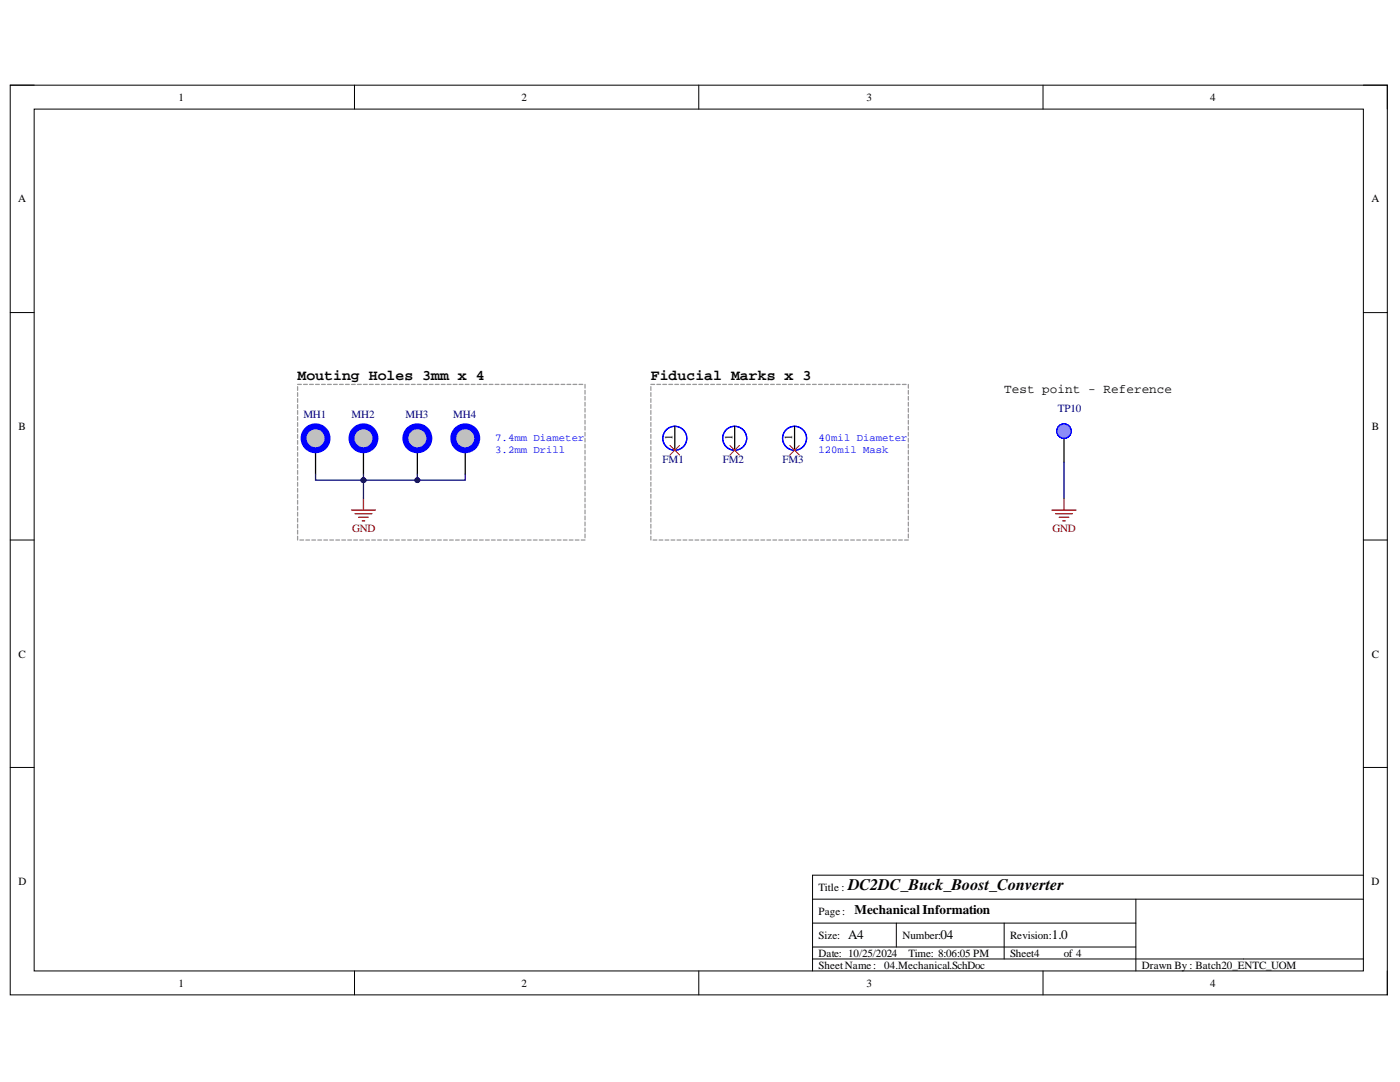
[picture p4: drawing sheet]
<svg xmlns="http://www.w3.org/2000/svg" width="279mm" height="216mm" viewBox="0 0 279 216" stroke-linecap="round" stroke-linejoin="round" font-family="sans-serif">
<path d="M2 17h274.9v181.5h-274.9z" fill="none" stroke="#000" stroke-width=".2"/>
<path d="M6.8 21.8h265.3v171.9h-265.3z" fill-rule="evenodd" fill="#fff"/>
<g fill="none" stroke="#000" stroke-width=".2">
<path d="M2 17h4.8M70.7 17v4.8M139.5 17v4.8M208.2 17v4.8M272.1 17h4.8v4.8M6.8 21.8h265.3v171.9h-265.3zM2 62.4h4.8M272.1 62.4h4.8M2 107.8h4.8M272.1 107.8h4.8M2 153.1h4.8M272.1 153.1h4.8"/>
<path d="M162.2 179.4h109.9M226.7 179.4v14.3M272.1 174.6h-109.9v19.1M70.7 193.7v4.8M139.5 193.7v4.8M162.2 184.2h64.5M162.2 191.4h109.9M162.2 189h64.5M178.9 184.2v4.8M200.4 184.2v7.2M208.2 193.7v4.8M276.9 193.7v4.8"/>
</g>
<path d="M72.5 99.4v2.4M70.1 101.8h4.8M70.9 102.5h3.3M71.6 103.2h1.9M72.3 103.9h.5" fill="none" stroke="#800000" stroke-width=".25"/>
<path d="M63 89.8v4.8" fill="none" stroke="#000" stroke-width=".25"/>
<circle cx="63" cy="87.5" r="2.39" fill="#c0c0c0"/>
<circle cx="63" cy="87.5" r="2.39" fill="none" stroke="#00f" stroke-width="1.2"/>
<path d="M72.5 89.8v4.8" fill="none" stroke="#000" stroke-width=".25"/>
<circle cx="72.5" cy="87.5" r="2.39" fill="#c0c0c0"/>
<circle cx="72.5" cy="87.5" r="2.39" fill="none" stroke="#00f" stroke-width="1.2"/>
<path d="M83.3 89.8v4.8" fill="none" stroke="#000" stroke-width=".25"/>
<circle cx="83.3" cy="87.5" r="2.39" fill="#c0c0c0"/>
<circle cx="83.3" cy="87.5" r="2.39" fill="none" stroke="#00f" stroke-width="1.2"/>
<path d="M92.8 89.8v4.8" fill="none" stroke="#000" stroke-width=".25"/>
<circle cx="92.9" cy="87.5" r="2.39" fill="#c0c0c0"/>
<circle cx="92.9" cy="87.5" r="2.39" fill="none" stroke="#00f" stroke-width="1.2"/>
<g fill="none" stroke="#00f" stroke-width=".25">
<circle cx="134.7" cy="87.5" r="2.39"/>
<circle cx="146.6" cy="87.5" r="2.39"/>
<circle cx="158.6" cy="87.5" r="2.39"/>
<circle cx="212.3" cy="86" r="1.44"/>
</g>
<path d="M134.7 85.1v4.7M146.6 85.1v4.7M158.6 85.1v4.7M212.3 87.5v4.7" fill="none" stroke="#000" stroke-width=".25"/>
<path d="M133.7 88.9l1.9 1.9M135.6 88.9l-1.9 1.9M145.7 88.9l1.9 1.9M147.6 88.9l-1.9 1.9M157.6 88.9l1.9 1.9M159.5 88.9l-1.9 1.9" fill="none" stroke="#f00" stroke-width=".2"/>
<circle cx="212.3" cy="86" r="1.43" fill="#6d9eeb"/>
<circle cx="212.3" cy="86" r="1.43" fill="none" stroke="#00f" stroke-width=".25"/>
<path d="M212.3 99.4v2.4M210 101.8h4.7M210.7 102.5h3.3M211.4 103.2h1.9M212.1 103.9h.5" fill="none" stroke="#800000" stroke-width=".25"/>
<g fill="none" stroke="#999" stroke-width=".25">
<path d="M59.4 77.2v.7M59.4 78.3v.8M59.4 79.5v.8M59.4 76.7h.7M60.6 76.7h.7M61.8 76.7h.7M63 76.7h.7M64.2 76.7h.7M65.4 76.7h.7M66.6 76.7h.7M67.8 76.7h.7M69 76.7h.7"/>
<path d="M70.1 76.7h.8M71.3 76.7h.8M72.5 76.7h.8M73.7 76.7h.8M74.9 76.7h.8M76.1 76.7h.8M77.3 76.7h.8M78.5 76.7h.8M79.7 76.7h.8M80.9 76.7h.7M82.1 76.7h.7M83.3 76.7h.7"/>
<path d="M84.5 76.7h.7M85.7 76.7h.7M86.9 76.7h.7M88.1 76.7h.7M89.3 76.7h.7M90.5 76.7h.7M91.7 76.7h.7M92.8 76.7h.8M94 76.7h.8M95.2 76.7h.8M96.4 76.7h.8M97.6 76.7h.8"/>
<path d="M98.8 76.7h.8M100 76.7h.8M101.2 76.7h.8M102.4 76.7h.8M103.6 76.7h.8M104.8 76.7h.7M106 76.7h.7M107.2 76.7h.7M108.4 76.7h.7M109.6 76.7h.7M110.8 76.7h.7M112 76.7h.7"/>
<path d="M113.2 76.7h.7M114.4 76.7h.7M115.6 76.7h.7M116.8 76.7v.7M116.8 77.9v.7M116.8 79.1v.7M129.9 76.7h.7M129.9 77.2v.7M129.9 78.3v.8M129.9 79.5v.8M131.1 76.7h.7M132.3 76.7h.7"/>
<path d="M133.5 76.7h.7M134.7 76.7h.7M135.9 76.7h.7M137.1 76.7h.7M138.3 76.7h.7M139.5 76.7h.7M140.6 76.7h.8M141.8 76.7h.8M143 76.7h.8M144.2 76.7h.8M145.4 76.7h.8M146.6 76.7h.8"/>
<path d="M147.8 76.7h.8M149 76.7h.8M150.2 76.7h.8M151.4 76.7h.7M152.6 76.7h.7M153.8 76.7h.7M155 76.7h.7M156.2 76.7h.7M157.4 76.7h.7M158.6 76.7h.7M159.8 76.7h.7M161 76.7h.7"/>
<path d="M162.2 76.7h.7M163.4 76.7h.7M164.5 76.7h.8M165.7 76.7h.8M166.9 76.7h.8M168.1 76.7h.8M169.3 76.7h.8M170.5 76.7h.8M171.7 76.7h.8M172.9 76.7h.8M174.1 76.7h.8M175.3 76.7h.7"/>
<path d="M176.5 76.7h.7M177.7 76.7h.7M178.9 76.7h.7M180.1 76.7h.7M181.3 76.7v.7M181.3 77.9v.7M181.3 79.1v.7M59.4 80.7v.8M59.4 81.9v.8M59.4 83.1v.8M59.4 84.3v.8M59.4 85.5v.8"/>
<path d="M59.4 86.7v.8M59.4 87.9v.7M59.4 89.1v.7M59.4 90.3v.7M59.4 91.5v.7M59.4 92.7v.7M59.4 93.9v.7M59.4 95.1v.7M59.4 96.3v.7M59.4 97.5v.7M59.4 98.6v.8M59.4 99.8v.8"/>
<path d="M116.8 80.3v.7M116.8 81.5v.7M116.8 82.7v.7M116.8 83.9v.7M116.8 85.1v.7M116.8 86.3v.7M116.8 87.5v.7M116.8 88.6v.8M116.8 89.8v.8M116.8 91v.8M116.8 92.2v.8M116.8 93.4v.8"/>
<path d="M116.8 94.6v.8M116.8 95.8v.8M116.8 97v.8M116.8 98.2v.7M116.8 99.4v.7M129.9 80.7v.8M129.9 81.9v.8M129.9 83.1v.8M129.9 84.3v.8M129.9 85.5v.8M129.9 86.7v.8M129.9 87.9v.7"/>
<path d="M129.9 89.1v.7M129.9 90.3v.7M129.9 91.5v.7M129.9 92.7v.7M129.9 93.9v.7M129.9 95.1v.7M129.9 96.3v.7M129.9 97.5v.7M129.9 98.6v.8M129.9 99.8v.8M181.3 80.3v.7M181.3 81.5v.7"/>
<path d="M181.3 82.7v.7M181.3 83.9v.7M181.3 85.1v.7M181.3 86.3v.7M181.3 87.5v.7M181.3 88.6v.8M181.3 89.8v.8M181.3 91v.8M181.3 92.2v.8M181.3 93.4v.8M181.3 94.6v.8M181.3 95.8v.8"/>
<path d="M181.3 97v.8M181.3 98.2v.7M181.3 99.4v.7M59.4 101v.8M59.4 102.2v.8M59.4 103.4v.8M59.4 104.6v.8M59.4 105.8v.8M59.4 107v.8M59.8 107.8h.8M61 107.8h.8M62.2 107.8h.8"/>
<path d="M63.4 107.8h.8M64.6 107.8h.8M65.8 107.8h.8M67 107.8h.8M68.2 107.8h.8M69.4 107.8h.7M70.6 107.8h.7M71.8 107.8h.7M73 107.8h.7M74.2 107.8h.7M75.4 107.8h.7M76.6 107.8h.7"/>
<path d="M77.8 107.8h.7M79 107.8h.7M80.2 107.8h.7M81.4 107.8h.7M82.5 107.8h.8M83.7 107.8h.8M84.9 107.8h.8M86.1 107.8h.8M87.3 107.8h.8M88.5 107.8h.8M89.7 107.8h.8M90.9 107.8h.8"/>
<path d="M92.1 107.8h.7M93.3 107.8h.7M94.5 107.8h.7M95.7 107.8h.7M96.9 107.8h.7M98.1 107.8h.7M99.3 107.8h.7M100.5 107.8h.7M101.7 107.8h.7M102.9 107.8h.7M104.1 107.8h.7M105.2 107.8h.8"/>
<path d="M106.4 107.8h.8M107.6 107.8h.8M108.8 107.8h.8M110 107.8h.8M111.2 107.8h.8M112.4 107.8h.8M113.6 107.8h.8M114.8 107.8h.8M116 107.8h.8M116.8 100.6v.7M116.8 101.8v.7M116.8 103v.7"/>
<path d="M116.8 104.2v.7M116.8 105.4v.7M116.8 106.6v.7M129.9 101v.8M129.9 102.2v.8M129.9 103.4v.8M129.9 104.6v.8M129.9 105.8v.8M129.9 107v.8M130.3 107.8h.8M131.5 107.8h.8M132.7 107.8h.8"/>
<path d="M133.9 107.8h.8M135.1 107.8h.8M136.3 107.8h.8M137.5 107.8h.8M138.7 107.8h.8M139.9 107.8h.7M141.1 107.8h.7M142.3 107.8h.7M143.5 107.8h.7M144.7 107.8h.7M145.9 107.8h.7M147.1 107.8h.7"/>
<path d="M148.3 107.8h.7M149.5 107.8h.7M150.7 107.8h.7M151.9 107.8h.7M153 107.8h.8M154.2 107.8h.8M155.4 107.8h.8M156.6 107.8h.8M157.8 107.8h.8M159 107.8h.8M160.2 107.8h.8M161.4 107.8h.8"/>
<path d="M162.6 107.8h.8M163.8 107.8h.7M165 107.8h.7M166.2 107.8h.7M167.4 107.8h.7M168.6 107.8h.7M169.8 107.8h.7M171 107.8h.7M172.2 107.8h.7M173.4 107.8h.7M174.6 107.8h.7M175.8 107.8h.7"/>
<path d="M176.9 107.8h.8M178.1 107.8h.8M179.3 107.8h.8M180.5 107.8h.8M181.3 100.6v.7M181.3 101.8v.7M181.3 103v.7M181.3 104.2v.7M181.3 105.4v.7M181.3 106.6v.7"/>
</g>
<path d="M83.3 94.6v1.2" fill="none" stroke="#000080" stroke-width=".25"/>
<circle cx="83.3" cy="95.8" r=".48" fill="#000080"/>
<circle cx="83.3" cy="95.8" r=".48" fill="none" stroke="#000080" stroke-width=".2"/>
<path d="M72.5 94.6v1.2" fill="none" stroke="#000080" stroke-width=".25"/>
<circle cx="72.5" cy="95.8" r=".48" fill="#000080"/>
<circle cx="72.5" cy="95.8" r=".48" fill="none" stroke="#000080" stroke-width=".2"/>
<path d="M63 94.6v1.2h9.5M212.3 92.2v7.2" fill="none" stroke="#000080" stroke-width=".25"/>
<circle cx="72.5" cy="95.8" r=".48" fill="#000080"/>
<circle cx="72.5" cy="95.8" r=".48" fill="none" stroke="#000080" stroke-width=".2"/>
<path d="M92.8 94.6v1.2h-20.3v3.6" fill="none" stroke="#000080" stroke-width=".25"/>
<circle cx="72.5" cy="95.8" r=".48" fill="#000080"/>
<circle cx="72.5" cy="95.8" r=".48" fill="none" stroke="#000080" stroke-width=".2"/>
<circle cx="83.3" cy="95.8" r=".48" fill="#000080"/>
<circle cx="83.3" cy="95.8" r=".48" fill="none" stroke="#000080" stroke-width=".2"/>
<text font-size="3.2" x="169.3" y="177.6">DC2DC_Buck_Boost_Converter</text>
<g font-size="3">
<text x="59.4" y="75.8">Mouting Holes 3mm x 4</text>
<text x="129.9" y="75.8">Fiducial Marks x 3</text>
</g>
<g font-size="2.6">
<text x="170.5" y="182.5">Mechanical Information</text>
<text x="169.3" y="187.4">A4</text>
<text x="187.7" y="187.4">04</text>
<text x="209.9" y="187.3">1.0</text>
</g>
<text font-size="2.5" x="200.4" y="78.3">Test point - Reference</text>
<g font-size="2.2">
<text x="35.6" y="20.1">1</text>
<text x="104.1" y="20.1">2</text>
<text x="172.9" y="20.1">3</text>
<text x="241.5" y="20.1">4</text>
<text x="3.6" y="40.4">A</text>
<text x="273.7" y="40.4">A</text>
<text x="3.7" y="85.8">B</text>
<text x="134.2" y="87.8" transform="rotate(-90 134.2 87.8)">1</text>
<text x="146.2" y="87.8" transform="rotate(-90 146.2 87.8)">1</text>
<text x="158.1" y="87.8" transform="rotate(-90 158.1 87.8)">1</text>
<text x="273.8" y="85.8">B</text>
<text x="3.7" y="131.2">C</text>
<text x="273.8" y="131.2">C</text>
<text x="3.7" y="176.6">D</text>
<text x="163.4" y="177.8">Title :</text>
<text x="273.7" y="176.6">D</text>
<text x="163.4" y="182.5">Page:</text>
<text x="163.4" y="187.4">Size:</text>
<text x="163.4" y="190.9">Date: 10/25/2024</text>
<text x="180.1" y="187.4">Number:</text>
<text x="181.3" y="190.9">Time: 8:06:05 PM</text>
<text x="201.6" y="187.4">Revision:</text>
<text x="201.6" y="190.9">Sheet4</text>
<text x="212.3" y="190.9">of 4</text>
<text x="35.6" y="196.9">1</text>
<text x="104.1" y="196.9">2</text>
<text x="163.4" y="193.3">SheetName:</text>
<text x="172.9" y="196.9">3</text>
<text x="176.5" y="193.3">04.Mechanical.SchDoc</text>
<text x="227.9" y="193.3">Drawn By : Batch20_ENTC_UOM</text>
<text x="241.5" y="196.9">4</text>
</g>
<g font-size="2.2" fill="#000080">
<text x="60.5" y="83.4">MH1</text>
<text x="70.2" y="83.4">MH2</text>
<text x="80.9" y="83.4">MH3</text>
<text x="90.5" y="83.4">MH4</text>
<text x="211.1" y="82.2">TP10</text>
<text x="132.2" y="92.3">FM1</text>
<text x="144.2" y="92.3">FM2</text>
<text x="156.2" y="92.3">FM3</text>
</g>
<g font-size="2.2" fill="#800000">
<text x="70.3" y="106.1">GND</text>
<text x="210" y="106.1">GND</text>
</g>
<g font-size="2.1" fill="#00f">
<text x="98.8" y="88">7.4mm Diameter</text>
<text x="163.4" y="88">40mil Diameter</text>
<text x="98.8" y="90.4">3.2mm Drill</text>
<text x="163.4" y="90.4">120mil Mask</text>
</g>
</svg>
